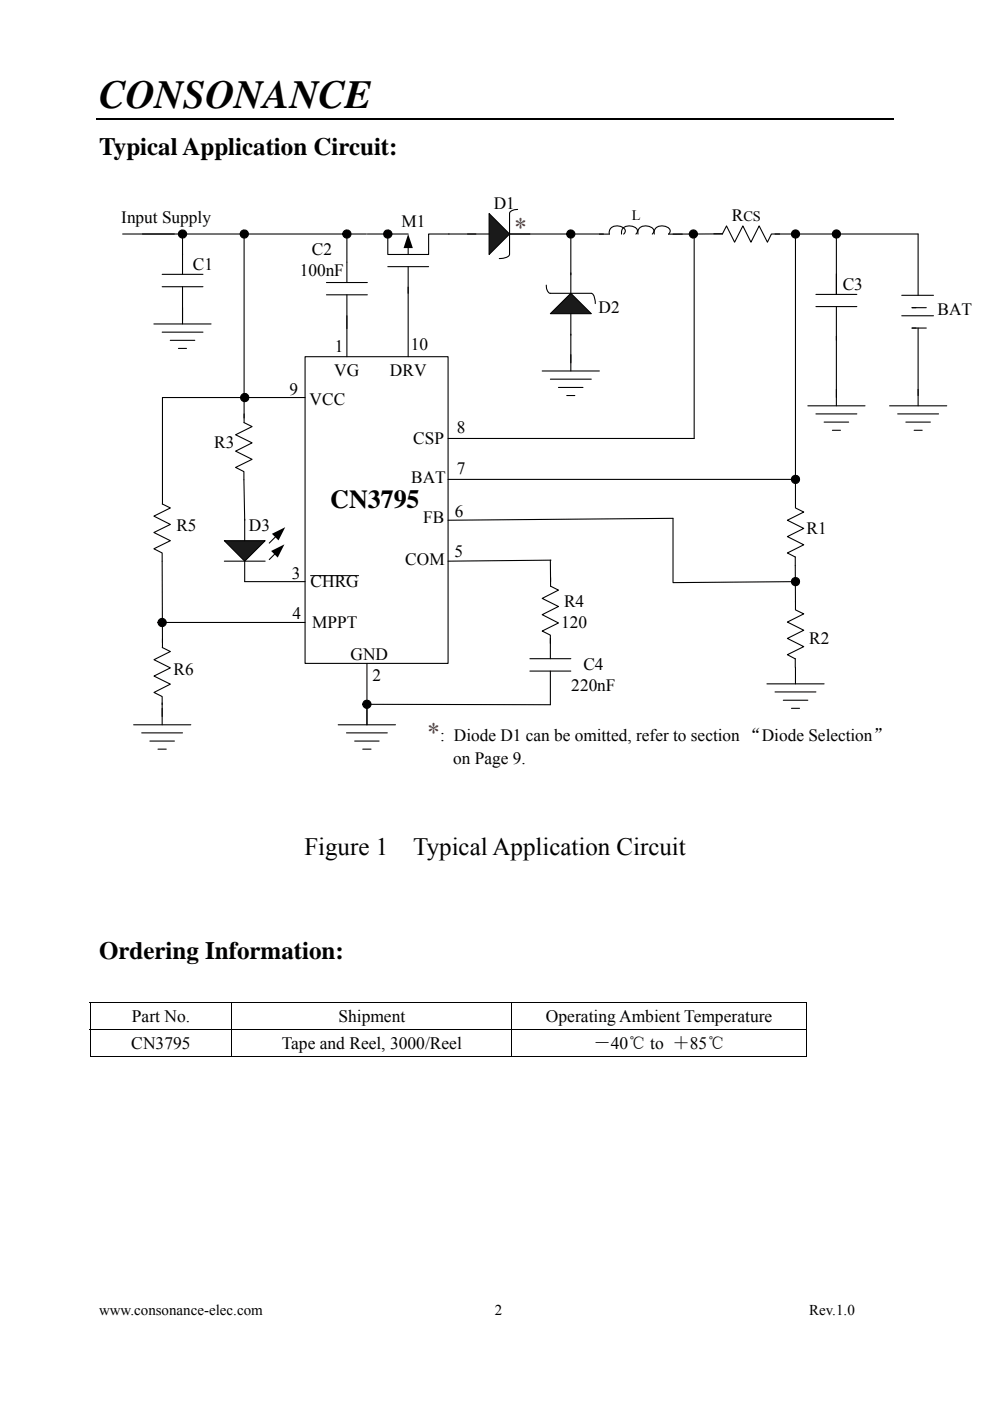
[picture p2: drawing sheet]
<svg xmlns="http://www.w3.org/2000/svg" width="210mm" height="297mm" viewBox="0 0 210 297" stroke-linecap="round" stroke-linejoin="round" font-family="sans-serif">
<path d="M20.5 25.2h169" fill="none" stroke="#000" stroke-width=".25"/>
<path d="M64.7 75.6h30.3v65.1h-30.3z" fill="#fff"/>
<g fill="none" stroke="#000" stroke-width=".23">
<path d="M77.9 49.6h4.4v4.4h8.6v-4.4h4.3M82.3 56.5h8.6M82.3 49.6h4.3M86.6 52.3v1.7M86.6 56.5v19.1M64.7 75.6h30.3v65.1h-30.3zM115 78.7h12.1M121.1 75.2v3.5M116.7 80.4h8.7M118.4 82.1h5.3M120.2 83.9h1.7"/>
<circle cx="82.3" cy="49.6" r=".87"/>
</g>
<g fill="#000">
<path d="M86.6 49.6l1 3h-2z"/>
<circle cx="82.3" cy="49.6" r=".87"/>
</g>
<path d="M103.7 45.3l4.4 4.3-4.4 4.4z" fill-rule="evenodd" fill="#1a1a1a"/>
<path d="M30.2 49.6h47.5M99.2 49.6h4.5M103.7 45.3l4.4 4.3-4.4 4.4zM108.1 49.6h4.3M109.8 44.4h-.3a1.42 1.42 0 0 0-1.4 .9v8.7a2.12 2.12 0 0 1-2.2 .8M51.8 87.8v1.8l1.7 .8-3.5 1.8 3.5 1.7-3.5 1.8 3.5 1.7-3.5 1.7 1.7 .9v1.7M95 93h52.2" fill="none" stroke="#000" stroke-width=".23"/>
<path d="M116.7 66.5l4.4-4.3 4.3 4.3z" fill-rule="evenodd" fill="#1a1a1a"/>
<g fill="none" stroke="#000" stroke-width=".23">
<path d="M34.4 58.2h8.7M38.7 53.8v4.4M69.2 59.9h8.7M73.6 49.6v10.3M108.1 49.6h21.1a1.52 1.52 0 0 1 2.1-1.7 1.33 1.33 0 0 1 1.3 1.2l-.3 .5M121.1 57.8v4.4M131.8 49.6a1.51 1.51 0 0 1 2-1.7 1.15 1.15 0 0 1 1.2 1.6l-.1 .1M135.3 49.6a1.5 1.5 0 0 1 2-1.7 1.32 1.32 0 0 1 1.4 1.1l-.4 .6M138.8 49.6a1.51 1.51 0 0 1 2-1.7 1.33 1.33 0 0 1 1.3 1.1l-.3 .6h2.9M147.2 49.6v43.4M151.4 49.6h1.8M153.2 49.6h-10.5"/>
<path d="M153.2 49.6l.9-1.7 1.7 3.5 1.8-3.5 1.7 3.5 1.7-3.5 1.8 3.5 .8-1.8h1.8M164.4 49.6h30.3v13M168.7 50.4v51.2h-73.7M177.4 49.6v12.8M32.6 68.7h12.2M34.4 60.8h8.7M34.4 70.4h8.7M36.1 72.2h5.2M37.8 73.9h1.8M38.7 60.8v7.9M69.2 62.5h8.7M73.6 62.5v13.1"/>
<path d="M115.9 60.5v.3a1.42 1.42 0 0 0 .8 1.4h8.7a2.07 2.07 0 0 1 .9 2.2M116.7 66.5l4.4-4.3 4.3 4.3zM121.1 66.5v10.4M173.1 62.4h8.6M173.1 65h8.6M177.4 65v19.3M191.3 67h6.7M191.3 62.6h6.7M193.4 69.6h3.1M193.4 65.2h3.1M194.7 69.6v16.4M188.7 86h12.1"/>
<path d="M190.4 87.8h8.7M192.1 89.5h5.2M193.9 91.2h1.7M116.9 118.8l-21.9 .2M112.4 139.7h8.7M116.7 135.3v4.4M116.8 122.4v1.9l1.6 .8-3.4 1.8 3.4 1.7-3.4 1.7 3.4 1.8-3.4 1.7 1.7 .9v1.7M71.7 153.7h12.2M73.5 155.4h8.6M75.2 157.1h5.2M76.9 158.8h1.8M77.8 140.7v13"/>
<path d="M112.4 142.3h8.7M116.7 142.3v7.1"/>
<circle cx="51.8" cy="49.6" r=".87"/>
<circle cx="73.6" cy="49.6" r=".87"/>
<circle cx="121.1" cy="49.6" r=".86"/>
<circle cx="147.1" cy="49.6" r=".88"/>
<circle cx="168.7" cy="49.6" r=".86"/>
<circle cx="177.4" cy="49.6" r=".86"/>
<circle cx="77.8" cy="149.3" r=".87"/>
</g>
<path d="M65.9 122h10.2" fill="none" stroke="#000" stroke-width=".21"/>
<g fill="#000">
<circle cx="51.8" cy="49.6" r=".87"/>
<circle cx="73.6" cy="49.6" r=".87"/>
<circle cx="121.1" cy="49.6" r=".86"/>
<circle cx="147.1" cy="49.6" r=".88"/>
<circle cx="168.7" cy="49.6" r=".86"/>
<circle cx="177.4" cy="49.6" r=".86"/>
<circle cx="77.8" cy="149.3" r=".87"/>
</g>
<path d="M47.6 114.6h8.6l-4.3 4.4z" fill-rule="evenodd" fill="#1a1a1a"/>
<g fill="none" stroke="#000" stroke-width=".23">
<path d="M26 49.6h11M38.7 49.6v4.4M51.8 49.6v39M95.2 49.6h5.7M121.1 49.6v8.7M64.7 84.3h-30.2v22.6M171.3 86h12.2M173.1 87.8h8.6M174.8 89.5h5.2M176.6 91.2h1.7M177.4 82.5v3.5M34.4 106.8l1.7 .9-3.5 1.7 3.5 1.8-3.5 1.7 3.5 1.7-3.5 1.8 1.8 .8 .1 19.1"/>
<path d="M47.6 119h8.6M47.6 114.6h8.6l-4.3 4.4zM51.7 101.7l.2 8.6M51.9 110.1v4.5M51.9 119v4.3h12.8M58.4 117.3l-1.3 1.3M58.5 113.7l-1.4 1.4M95 110.3l47.7-.4v13.6l26-.2M116.7 118.8l.1 4.5M168.7 101.6v6.1l1.8 .9-3.5 1.7 3.5 1.7-3.5 1.8 3.5 1.7-3.5 1.7 1.7 .9v9.6M34.4 137.3l1.7 .8-3.4 1.8 3.4 1.7-3.4 1.7 3.4 1.8-3.4 1.7 1.7 .9v1.7M34.5 135.4v1.9"/>
<path d="M34.6 132h30.1M168.7 139.7v1.8M168.7 127.6v1.7l1.8 .9-3.5 1.7 3.5 1.7-3.5 1.8 3.5 1.7-3.5 1.7 1.7 .9M28.3 153.7h12.2M30.1 155.4h8.6M31.8 157.1h5.2M33.5 158.8h1.8M34.4 149v4.7M77.8 149.3l38.9 .1M162.7 145h12.1M164.4 146.7h8.7M166.1 148.5h5.2"/>
<path d="M167.9 150.2h1.7M168.7 141.5v3.5"/>
<circle cx="38.7" cy="49.6" r=".87"/>
<circle cx="51.9" cy="84.3" r=".87"/>
<circle cx="168.7" cy="101.6" r=".87"/>
<circle cx="34.4" cy="132" r=".87"/>
<circle cx="168.7" cy="123.3" r=".87"/>
</g>
<g fill="#000">
<path d="M57.5 116.8l2.8-1.4-1.4 2.8zM57.7 113.2l2.8-1.4-1.4 2.8z"/>
<circle cx="38.7" cy="49.6" r=".87"/>
<circle cx="51.9" cy="84.3" r=".87"/>
<circle cx="168.7" cy="101.6" r=".87"/>
<circle cx="34.4" cy="132" r=".87"/>
<circle cx="168.7" cy="123.3" r=".87"/>
</g>
<path d="M19 212.5h.2v.1h-.2zM171 212.5h.1v.1h-.1zM171 223.8h.1v.2h-.1z" fill="#000"/>
<g fill="none" stroke="#000" stroke-width=".21">
<path d="M19 212.6h152.1M19 218.2h152.1M19.1 212.6v5.6M19.1 218.3v5.7M49.2 212.6v5.6M49.2 218.3v5.7M108.5 212.6v5.6M108.5 218.3v5.7M171 212.6v5.6M171 218.3v5.7M19 223.9h30.1M49.3 223.9h59.2"/>
<path d="M108.6 223.9h62.4"/>
</g>
<text font-size="8.5" x="21" y="22.9">CONSONANCE</text>
<g font-size="5.5" fill="#f00">
<text x="109.1" y="49.9">*</text>
<text x="90.6" y="157">*</text>
</g>
<text font-size="5.5" x="70.1" y="107.6">CN3795</text>
<g font-size="5.3">
<text x="21" y="32.8">Typical Application Circuit:</text>
<text x="64.6" y="181.3">Figure 1</text>
<text x="87.6" y="181.3">Typical Application Circuit</text>
<text x="21" y="203.4">Ordering Information:</text>
</g>
<g font-size="3.7">
<text x="25.7" y="47.2">Input Supply</text>
<text x="104.7" y="44.2">D1</text>
<text x="155.2" y="46.8">R</text>
<text x="85.1" y="48.1">M1</text>
<text x="40.9" y="57.2">C1</text>
<text x="63.6" y="58.6">100nF</text>
<text x="66.1" y="54.2">C2</text>
<text x="178.7" y="61.6">C3</text>
<text x="127" y="66.3">D2</text>
<text x="198.9" y="66.8">BAT</text>
<text x="71" y="74.5">1</text>
<text x="87.1" y="74.3">10</text>
<text x="61.4" y="83.7">9</text>
<text x="70.9" y="79.8">VG</text>
<text x="82.7" y="79.8">DRV</text>
<text x="65.7" y="85.8">VCC</text>
<text x="45.4" y="94.9">R3</text>
<text x="87.6" y="94.1">CSP</text>
<text x="96.9" y="91.9">8</text>
<text x="96.9" y="100.6">7</text>
<text x="87.2" y="102.3">BAT</text>
<text x="37.4" y="112.7">R5</text>
<text x="52.8" y="112.7">D3</text>
<text x="89.8" y="111">FB</text>
<text x="96.5" y="109.7">6</text>
<text x="171.1" y="113.1">R1</text>
<text x="86" y="119.9">COM</text>
<text x="96.4" y="118.1">5</text>
<text x="61.9" y="122.7">3</text>
<text x="65.9" y="124.4">CHRG</text>
<text x="62" y="131.3">4</text>
<text x="119.6" y="128.7">R4</text>
<text x="66.2" y="133.1">MPPT</text>
<text x="119" y="133.1">120</text>
<text x="171.6" y="136.5">R2</text>
<text x="36.8" y="143">R6</text>
<text x="74.4" y="140">GND</text>
<text x="123.7" y="142.2">C4</text>
<text x="79" y="144.4">2</text>
<text x="121.2" y="146.6">220nF</text>
<text x="93.4" y="157">: Diode D1 can be omitted, refer to section “Diode Selection”</text>
<text x="96.1" y="162">on Page 9.</text>
<text x="28" y="216.7">Part No.</text>
<text x="71.8" y="216.7">Shipment</text>
<text x="115.8" y="216.7">Operating Ambient Temperature</text>
<text x="27.9" y="222.4">CN3795</text>
<text x="59.8" y="222.4">Tape and Reel, 3000/Reel</text>
<text x="125.9" y="222.4">－40℃ to ＋85℃</text>
</g>
<g font-size="3.2">
<text x="21" y="278.7">www.consonance-elec.com</text>
<text x="104.9" y="278.7">2</text>
<text x="171.6" y="278.7">Rev.1.0</text>
</g>
<g font-size="3.1">
<text x="134" y="46.6">L</text>
<text x="157.7" y="46.8">CS</text>
</g>
</svg>
